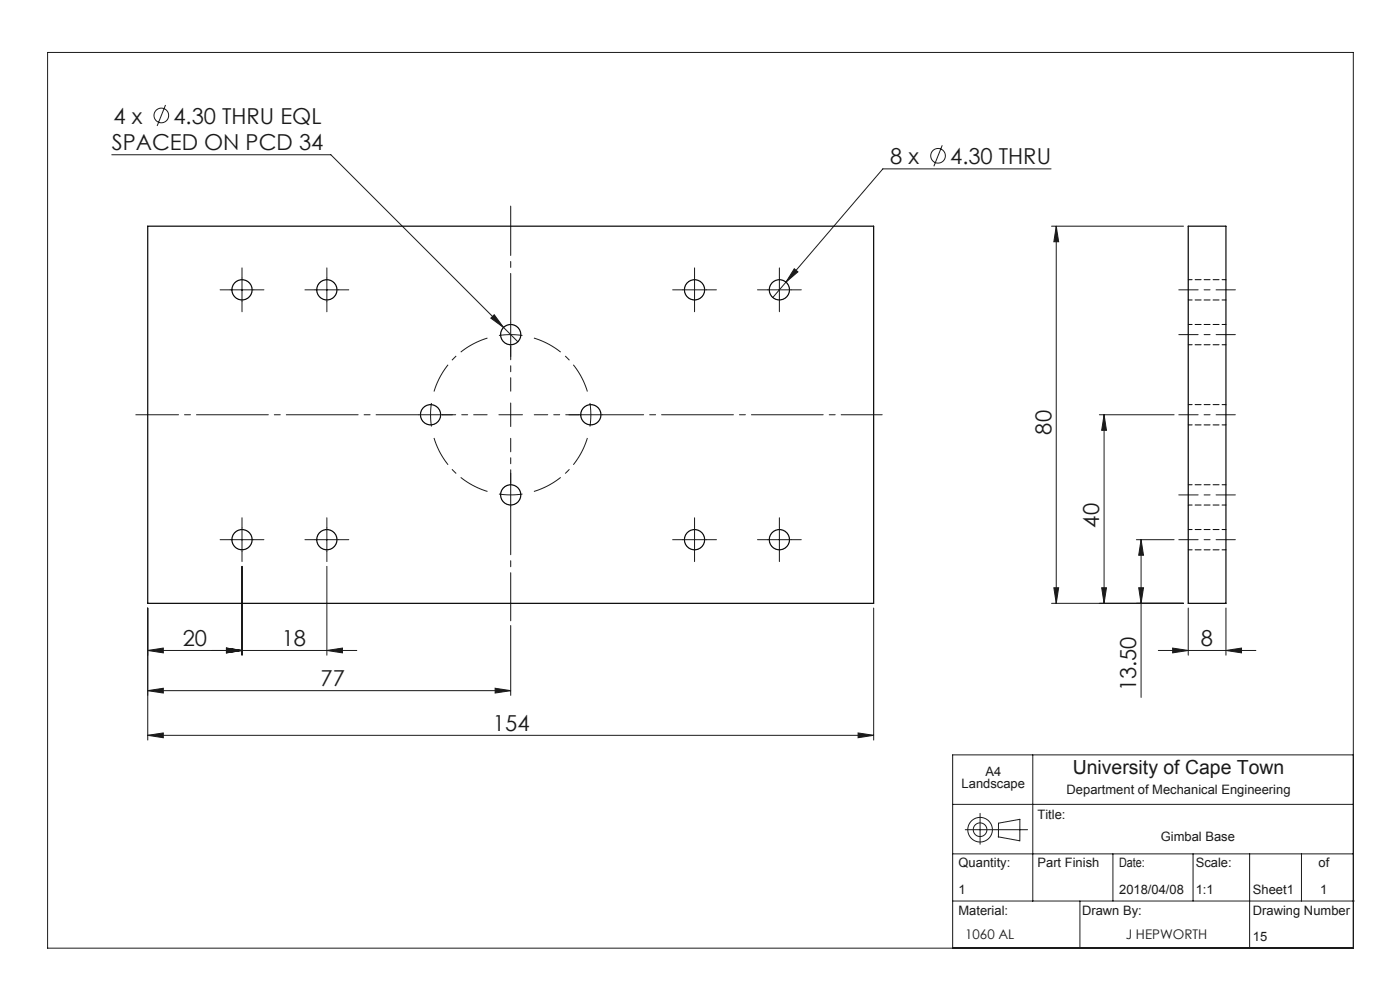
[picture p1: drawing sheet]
<svg xmlns="http://www.w3.org/2000/svg" width="297mm" height="210mm" viewBox="0 0 297 210" stroke-linecap="round" stroke-linejoin="round" font-family="sans-serif">
<g fill="none" stroke="#191924" stroke-width=".21">
<path d="M10.1 11.1h277v190h-277zM23.7 32.8h46.5l36.6 36.7M35.1 22.3l-1.8 4.4M199.9 30.8l-1.8 4.5M223 35.8h-35.7l-20.6 24M51.3 59v5M69.3 59v5M147.3 59v5M165.3 59v5M166.7 59.8l-2.8 3.3M168.5 57l.8 .7-2.6 2.1zM223.1 48h28"/>
<path d="M224.1 48l.5 3.3h-1zM224.1 48v80M48.8 61.5h5M66.8 61.5h5M104.1 67.5l.7-.7 2 2.7zM106.8 69.5l3.1 3M144.8 61.5h5M162.8 61.5h5M88.8 88h5M91.5 85.5a17 17 0 0 0 0 5M233.2 88h15.9M234.2 88v40"/>
<path d="M234.2 88l.5 3.3h-1zM48.8 114.5h5M51.3 112v5M66.8 114.5h5M69.3 112v5M144.8 114.5h5M147.3 112v5M162.8 114.5h5M165.3 112v5M241.1 114.5h8M242.1 114.5v33.4M242.1 114.5l.5 3.3h-1z"/>
<path d="M31.3 138l3.3-.5v1zM31.3 138h44.4M31.3 129v28M48 137.5l3.3 .5-3.3 .5zM51.3 120.1v18.9M69.3 138l3.3-.5v1zM69.3 120.1v18.9M108.3 132.7v14.8M185.3 129v28M223.1 128h28M223.6 124.7h1l-.5 3.3zM233.7 124.7h1l-.5 3.3z"/>
<path d="M241.6 124.7h1l-.5 3.3zM245.7 138h20.7M248.8 137.5l3.3 .5-3.3 .5zM252.1 129v10M260.1 138l3.3-.5v1zM260.1 129v10M31.3 146.5l3.3-.5v1zM31.3 146.5h77M31.3 156l3.3-.5v1zM31.3 156h154M105 146l3.3 .5-3.3 .5zM182 155.5l3.3 .5-3.3 .5z"/>
<path d="M202.1 170.6h85M204.8 176h13.2M207.9 172.5v6.6M211.8 177.5l4.5 .8M211.8 177.5v-2.9l4.6-.8v4.6M219.1 160.1v31M287.1 160.1h-85v41M202.1 191.1h85.2M202.1 181.1h85M229.1 191.1v10M236.1 181.1v10M253.1 181.1v10"/>
<path d="M265.1 181.1v20M276.1 181.1v10"/>
<circle cx="34.2" cy="24.5" r="1.56"/>
<circle cx="199" cy="33" r="1.56"/>
<circle cx="207.9" cy="176" r="1.45"/>
<circle cx="207.9" cy="176" r="2.61"/>
</g>
<path d="M108.3 71l-2.4 .2M108.3 71l2.5 .2M125.3 88l-.1-2.5M125.3 88l-.1 2.5M108.3 105l2.5-.2M108.3 105l-2.4-.2" fill="none" stroke="#191924" stroke-width=".21" stroke-dasharray="15.2 1.3 1.3 1.3" stroke-linecap="butt"/>
<path d="M103.4 71.7a17 17 0 0 0-11.3 11.4M92.1 92.9a17 17 0 0 0 11.3 11.3M124.6 83.1a17 17 0 0 0-11.3-11.4M113.3 104.2a17 17 0 0 0 11.3-11.3" fill="none" stroke="#191924" stroke-width=".21" stroke-dasharray="15.2 1.3 1.3 1.3" stroke-dashoffset="8.8" stroke-linecap="butt"/>
<path d="M88.8 88h-60" fill="none" stroke="#191924" stroke-width=".21" stroke-dasharray="15.2 1.3 1.3 1.3" stroke-dashoffset="6.2"/>
<g fill="none" stroke="#191924" stroke-width=".21" stroke-dasharray="15.2 1.3 1.3 1.3">
<path d="M51.3 59v-2.2M69.3 59v-2.2M147.3 59v-2.2M165.3 59v-2.2M48.8 61.5h-2.1M51.3 64v2.1M53.8 61.5h2.2M66.8 61.5h-2.1M69.3 64v2.1M71.8 61.5h2.2M108.3 71v-2.5M108.3 71v2.5"/>
<path d="M108.3 73.5v2.1M144.8 61.5h-2.1M147.3 64v2.1M149.8 61.5h2.2M162.8 61.5h-2.1M165.3 64v2.1M167.8 61.5h2.2M93.8 88h2.2M108.3 88h2.5M108.3 88v-2.5M108.3 88h-2.5M108.3 88v2.5"/>
<path d="M122.8 88h-2.1M125.3 88h2.5M125.3 88h-2.5M48.8 114.5h-2.1M51.3 112v-2.2M51.3 117v2.1M53.8 114.5h2.2M66.8 114.5h-2.1M69.3 112v-2.2M69.3 117v2.1M71.8 114.5h2.2M108.3 105v2.5"/>
<path d="M108.3 105v-2.5M108.3 102.5v-2.2M144.8 114.5h-2.1M147.3 112v-2.2M147.3 117v2.1M149.8 114.5h2.2M162.8 114.5h-2.1M165.3 112v-2.2M165.3 117v2.1M167.8 114.5h2.2"/>
</g>
<path d="M108.3 107.5v24.2" fill="none" stroke="#191924" stroke-width=".21" stroke-dasharray="15.2 1.3 1.3 1.3" stroke-dashoffset="5"/>
<path d="M127.8 88h59.4" fill="none" stroke="#191924" stroke-width=".21" stroke-dasharray="15.2 1.3 1.3 1.3" stroke-dashoffset="6.5"/>
<path d="M103.3 88h-9.5M108.3 83v-9.5M108.3 93v9.5M113.3 88h9.6" fill="none" stroke="#191924" stroke-width=".21" stroke-dasharray="15.2 1.3 1.3 1.3" stroke-dashoffset="12.4"/>
<path d="M108.3 68.5v-24.8" fill="none" stroke="#191924" stroke-width=".21" stroke-dasharray="15.2 1.3 1.3 1.3" stroke-dashoffset="4.8"/>
<path d="M262.1 71h-12M262.1 61.5h-12M262.1 88h-12M262.1 114.5h-12M262.1 105h-12" fill="none" stroke="#191924" stroke-width=".21" stroke-dasharray="15.2 1.3 1.3 1.3" stroke-dashoffset="11.1"/>
<g fill="#191924">
<path d="M48 137.5l3.3 .5-3.3 .5zM31.3 138l3.3-.5v1zM69.3 138l3.3-.5v1zM48 137.5l3.3 .5-3.3 .5zM105 146l3.3 .5-3.3 .5zM31.3 146.5l3.3-.5v1z"/>
<path d="M168.5 57l-1.8 2.8 2.6-2.1zM104.1 67.5l2.7 2-2-2.7z"/>
<path d="M260.1 138l3.3-.5v1zM248.8 137.5l3.3 .5-3.3 .5z"/>
<path d="M224.1 48l.5 3.3h-1zM223.6 124.7h1l-.5 3.3zM242.1 114.5l.5 3.3h-1zM241.6 124.7h1l-.5 3.3zM234.2 88l.5 3.3h-1zM233.7 124.7h1l-.5 3.3z"/>
<path d="M31.3 156l3.3-.5v1zM182 155.5l3.3 .5-3.3 .5z"/>
</g>
<g fill="none" stroke="#000" stroke-width=".25">
<path d="M31.3 48h154v80h-154zM252.1 48h8v80h-8z"/>
<circle cx="51.3" cy="61.5" r="2.15"/>
<circle cx="69.3" cy="61.5" r="2.15"/>
<circle cx="108.3" cy="71" r="2.15"/>
<circle cx="147.3" cy="61.5" r="2.15"/>
<circle cx="165.3" cy="61.5" r="2.15"/>
<circle cx="91.3" cy="88" r="2.15"/>
<circle cx="125.3" cy="88" r="2.15"/>
<circle cx="51.3" cy="114.5" r="2.15"/>
<circle cx="69.3" cy="114.5" r="2.15"/>
<circle cx="108.3" cy="105" r="2.15"/>
<circle cx="147.3" cy="114.5" r="2.15"/>
<circle cx="165.3" cy="114.5" r="2.15"/>
</g>
<path d="M260.1 59.3h-8M252.1 63.6h8M252.1 73.1h8M260.1 68.8h-8M252.1 90.1h8M260.1 85.8h-8M252.1 116.6h8M252.1 107.1h8M260.1 112.3h-8M260.1 102.8h-8" fill="none" stroke="#000" stroke-width=".21" stroke-dasharray="1.3 .6" stroke-dashoffset=".4"/>
<g font-size="4.7" fill="#191924">
<text x="24.1" y="26.2">4 x</text>
<text x="36.8" y="26.2">4.30 THRU EQL</text>
<text x="23.7" y="31.8">SPACED ON PCD 34</text>
<text x="188.9" y="34.8">8 x</text>
<text x="201.6" y="34.8">4.30 THRU</text>
<text x="223.1" y="92.2" transform="rotate(-90 223.1 92.2)">80</text>
<text x="233.2" y="111.9" transform="rotate(-90 233.2 111.9)">40</text>
<text x="38.8" y="137">20</text>
<text x="59.8" y="137">18</text>
<text x="254.8" y="137">8</text>
<text x="68" y="145.5">77</text>
<text x="241.1" y="146.7" transform="rotate(-90 241.1 146.7)">13.50</text>
<text x="104.6" y="155">154</text>
</g>
<text font-size="4.1" fill="#191924" x="227.6" y="164.3">University of Cape Town</text>
<g font-size="2.8" fill="#191924">
<text x="204.8" y="199.2">1060 AL</text>
<text x="238.9" y="199.2">J HEPWORTH</text>
</g>
<g font-size="2.7" fill="#191924">
<text x="204" y="167.2">Landscape</text>
<text x="209.1" y="164.6">A4</text>
<text x="220.1" y="173.7">Title:</text>
<text x="226.3" y="168.5">Department of Mechanical Engineering</text>
<text x="246.3" y="178.4">Gimbal Base</text>
<text x="203.3" y="184">Quantity:</text>
<text x="220.1" y="184">Part Finish</text>
<text x="237.4" y="184">Date:</text>
<text x="253.7" y="184">Scale:</text>
<text x="279.7" y="184">of</text>
<text x="203.3" y="189.6">1</text>
<text x="237.4" y="189.6">2018/04/08</text>
<text x="253.7" y="189.6">1:1</text>
<text x="265.8" y="189.6">Sheet1</text>
<text x="280.1" y="189.6">1</text>
<text x="203.3" y="194.1">Material:</text>
<text x="229.6" y="194.1">Drawn By:</text>
<text x="265.8" y="194.1">Drawing Number</text>
<text x="265.8" y="199.6">15</text>
</g>
</svg>
